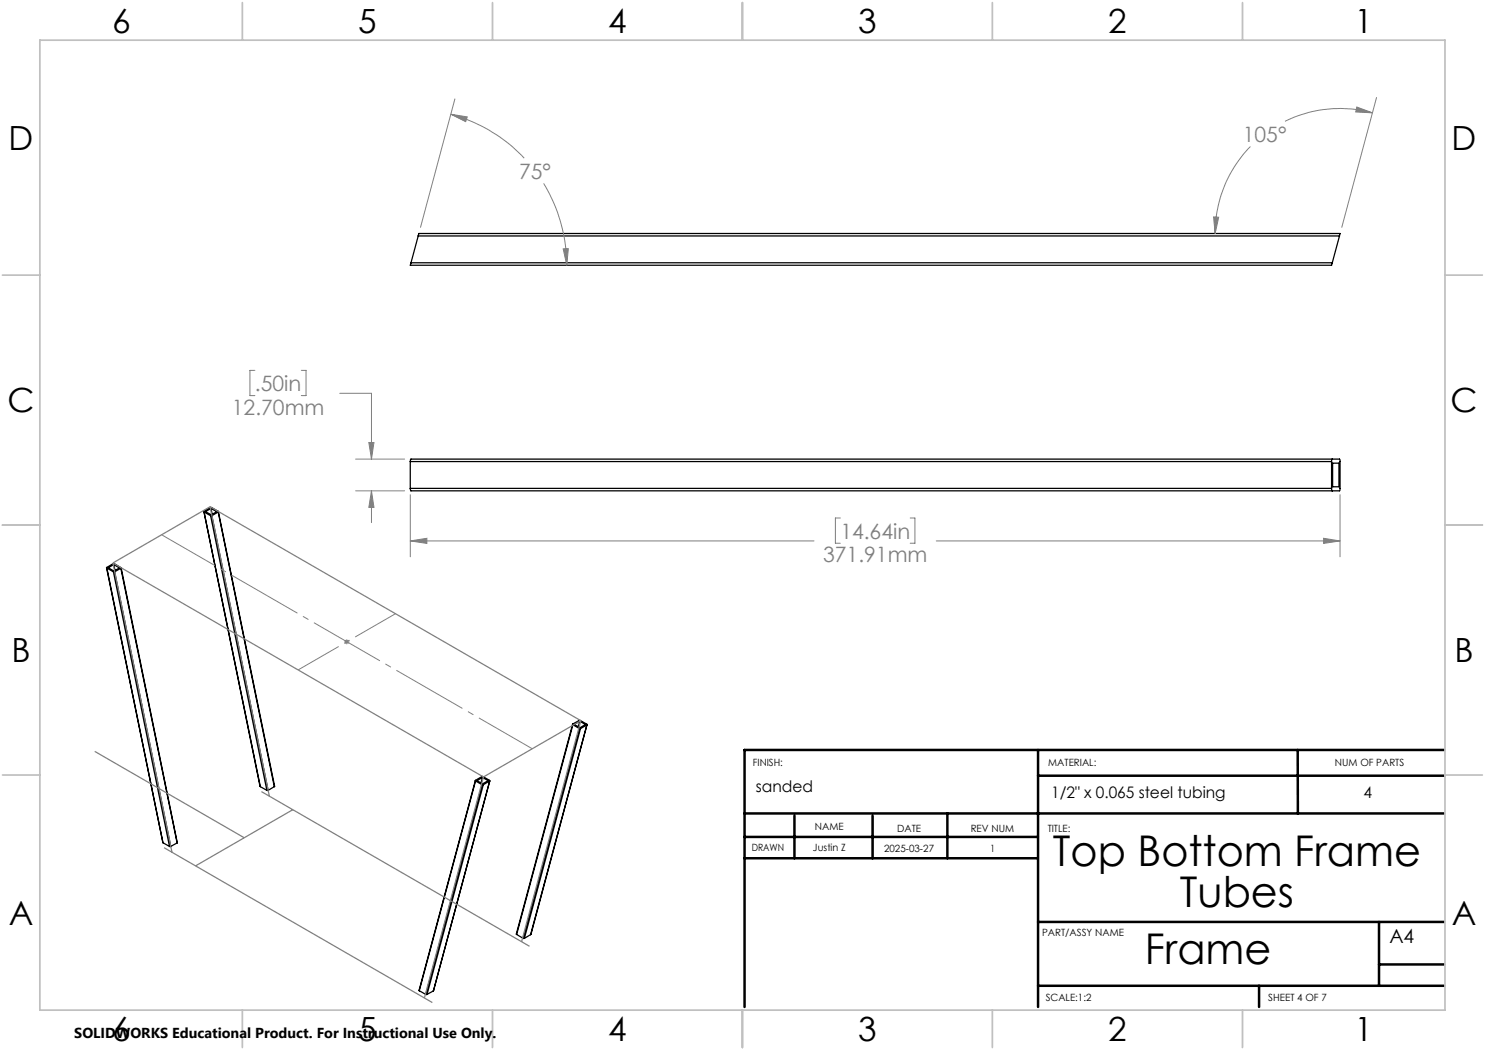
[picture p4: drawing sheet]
<svg xmlns="http://www.w3.org/2000/svg" width="297mm" height="210mm" viewBox="0 0 297 210" stroke-linecap="round" stroke-linejoin="round" font-family="sans-serif">
<g fill="none" stroke="#000" stroke-width=".25">
<path d="M82.2 52.6l-.1 .4h184.2l.2-.4M82.2 52.6h184.3M83.6 47.2l.1-.5h184.3l-.1 .5M83.6 47.2h184.3M83.6 47.2l-1.4 5.4M267.9 47.2l-1.4 5.4M82.1 92.3l.1-.5h185.7l.1 .2v6l-.1 .2h-185.7l-.1-.5M82.1 97.7h184.2M82.1 92.3v5.4M82.1 92.3h184.2M266.3 97.7l.2 .5M266.3 92.3v5.4"/>
<path d="M266.5 91.8l-.2 .5M266.5 92.6h1.3v4.8h-1.3zM21.3 113.6l11.3 54.9M21.7 113.6l1.1-.7 1.1 .7-1.1 .6zM22.7 114.4h.2M22.7 114.4l11.2 54.9M22.8 112.9l.2 1.2M22.9 114.4l11.2 54.9M24.2 113.7v-.2l-1.3-.8h-.3l-1.3 .8 1.4 .9M24.2 113.7l11.2 54.9M24.2 113.7l-1.3 .7M24.2 113.6l11.2 55"/>
<path d="M40.8 102.3l11.3 55M40.8 102.4v-.1l1.3-.8 1.5 .8v.1M40.8 102.4l11.3 54.9M40.8 102.4l1.3 .7M41.1 102.3l1.1-.6 1.2 .6-1.1 .7zM42.1 103.1h.3M42.1 103.1l11.3 55M42.2 101.7l.2 1.2M42.4 103.1l11.2 55M43.6 102.4l11.3 54.9M43.6 102.4l-1.2 .7M43.7 102.3l11.2 55"/>
<path d="M52.1 157.3l1.3 .8M53.4 158.1h.2M54.9 157.3l-1.3 .8M95.1 156.1l-11.2 42M95.1 156.2v-.1l1.3-.8 1.6 .8-1.3 .8M95.1 156.2l1.3 .7M95.1 156.2l-11.2 41.9M95.4 156.1l1.1-.6 1.1 .6-1.1 .7zM96.4 156.9h.3M96.4 156.9l-11.2 42M96.5 155.5l-.3 1.1M96.7 156.9l-11.3 42"/>
<path d="M98 156.2l-11.3 42M114.5 144.9l-11.2 42M114.6 144.9l-.1-.1 1.5-.7 1.4 .7v.2M114.6 144.9l1.3 .8M114.6 144.9l-11.3 42M114.8 144.9l1.2-.7 1.1 .7-1.1 .6zM115.9 145.7h.2M115.9 145.7l-11.3 42M116 144.2l-.4 1.2M116.1 145.7l-11.2 42M117.4 145l-1.3 .7M117.4 145l-11.3 41.9"/>
<path d="M117.4 144.9l-11.3 42M32.6 168.5h.1M32.6 168.5l1.3 .8M33.9 169.3h.2M35.4 168.6l-1.3 .7M83.9 198.1l1.3 .8M85.2 198.9h.2M86.7 198.2l-1.3 .7M86.7 198.1v.1M103.3 186.9l1.3 .8M104.6 187.7h.3M106.1 186.9l-1.2 .8"/>
</g>
<g fill="none" stroke="#808080" stroke-width=".2">
<path d="M91 19.8l-6.9 25.7M275.3 19.5l-6.9 26M90.2 22.9l3.3 .5-.4 .9zM90.2 22.9a31 31 0 0 1 14.6 8.7M108.7 36.7a31.7 31.7 0 0 1 4.6 16.3M250.1 29.3a24.7 24.7 0 0 0-7.1 17.4M271.4 21.4l3.1 1.2-3.4-.2zM274.5 22.6a25 25 0 0 0-17.5 1.7M112.6 49.8l1.1-.1-.4 3.3zM242.7 43.4l1 .1-.7 3.2zM51 74.1h-1v5h1M60.3 74.1h.9v5h-.9"/>
<path d="M67.9 78.7h6.4v13.1M71.1 91.8h9.8M71.1 98.2h9.8M73.8 88.5h1l-.5 3.3zM74.3 98.2l.5 3.3h-1zM74.3 98.2v6.3M82.1 98.9v12.5M268 98.9v12.5M82.1 108.2l3.3-.5v1zM82.1 108.2h80.7M168.1 103.6h-1v5h1M182 103.6h1v5h-1"/>
<path d="M187.3 108.2h80.7M264.7 107.7l3.3 .5-3.3 .5zM68.9 128.4h1M69 128l.7 .7M69.4 127.9v1M69.7 128l-.7 .7"/>
</g>
<path d="M106.5 149.8l-74.2-42.8" fill="none" stroke="#808080" stroke-width=".2" stroke-dasharray="15.2 1.3 1.3 1.3" stroke-dashoffset="2.9" stroke-linecap="butt"/>
<path d="M59.7 134l19.4-11.3" fill="none" stroke="#808080" stroke-width=".2" stroke-dasharray="15.2 1.3 1.3 1.3" stroke-dashoffset="5.9" stroke-linecap="butt"/>
<path d="M22.6 112.6l11.8 57.9M22.6 112.6l74.1 42.8M42 101.3l-19.4 11.3M42 101.3l74.2 42.8M42 101.3l11.9 57.9M18.9 150.3l30 17.3M52.3 158.3l53.6 31M96.7 155.4l-11.8 44.2M116.2 144.1l-19.5 11.3M116.2 144.1l-11.9 44.2M32.8 169.5l53.7 31M58.6 161.9l-19.5 11.3" fill="none" stroke="#808080" stroke-width=".25"/>
<g fill="none" stroke="#000" stroke-width=".5">
<path d="M207.6 150v51.4M207.6 155.1h81.2M259.5 150l.1 12.7M288.8 150h-139.9v51.4M148.9 162.7h139.9M148.9 171.7h58.6M148.9 167.4h58.7M158.9 163.2v8.5M174.5 163.2v8.5M189.5 162.7v9M207.6 197.2h81.2M207.6 184.4h81.2"/>
<path d="M251.8 197.2v4.2M275.8 184.4v12.8M275.8 192.9h13"/>
</g>
<g fill="none" stroke="#c0c0c0" stroke-width=".35">
<path d="M8 8h281v194h-281zM48.5 .5v7.5M98.5 .5v7.5M148.5 .5v7.5M198.5 .5v7.5M248.5 .5v7.5M.5 55h7.5M289 55h7.5M.5 105h7.5M289 105h7.5M.5 155h7.5M289 155h7.5"/>
<path d="M48.5 202v7.5M98.5 202v7.5M148.5 202v7.5M198.5 202v7.5M248.5 202v7.5"/>
</g>
<path d="M112.6 49.8l1.1-.1-.4 3.3zM90.2 22.9l3.3 .5-.4 .9zM271.4 21.4l3.1 1.2-3.4-.2zM242.7 43.4l1 .1-.7 3.2zM82.1 108.2l3.3-.5v1zM264.7 107.7l3.3 .5-3.3 .5zM73.8 88.5h1l-.5 3.3zM74.3 98.2l.5 3.3h-1z" fill="#808080"/>
<g font-size="8.5">
<text x="210.6" y="173.3">Top Bottom Frame</text>
<text x="236" y="181.4">Tubes</text>
<text x="229" y="192.7">Frame</text>
</g>
<g font-size="6.7">
<text x="22.4" y="6.6">6</text>
<text x="71.7" y="6.6">5</text>
<text x="121.7" y="6.6">4</text>
<text x="171.7" y="6.6">3</text>
<text x="221.7" y="6.6">2</text>
<text x="270.9" y="6.6">1</text>
<text x="1.7" y="29.9">D</text>
<text x="290.3" y="29.9">D</text>
<text x="1.5" y="82.4">C</text>
<text x="290.1" y="82.4">C</text>
<text x="2.3" y="132.4">B</text>
<text x="290.9" y="132.4">B</text>
<text x="1.7" y="184.9">A</text>
<text x="290.3" y="184.9">A</text>
<text x="22.4" y="208.2">6</text>
<text x="71.7" y="208.2">5</text>
<text x="121.7" y="208.2">4</text>
<text x="171.7" y="208.2">3</text>
<text x="221.7" y="208.2">2</text>
<text x="270.9" y="208.2">1</text>
</g>
<g font-size="4.2" fill="#808080">
<text x="248.6" y="28.4">105°</text>
<text x="103.8" y="35.7">75°</text>
<text x="46.4" y="82.9">12.70mm</text>
<text x="51" y="78.2">.50in</text>
<text x="168.1" y="107.7">14.64in</text>
<text x="164.6" y="112.5">371.91mm</text>
</g>
<text font-size="3.9" x="277.9" y="188.5">A4</text>
<g font-size="3.2">
<text x="151.2" y="158.5">sanded</text>
<text x="210.2" y="159.6">1/2&quot; x 0.065 steel tubing</text>
<text x="272.7" y="159.6">4</text>
</g>
<text font-size="2.9" x="14.9" y="207.6">SOLIDWORKS Educational Product. For Instructional Use Only.</text>
<g font-size="2">
<text x="150.6" y="153.2">FINISH:</text>
<text x="209.7" y="153.2">MATERIAL:</text>
<text x="267" y="153.2">NUM OF PARTS</text>
<text x="163" y="166.1">NAME</text>
<text x="179.4" y="166.3">DATE</text>
<text x="194.1" y="166.3">REV NUM</text>
<text x="209.5" y="166.3">TITLE:</text>
<text x="150.3" y="170.1">DRAWN</text>
<text x="162.6" y="170.1">Justin Z</text>
<text x="176.8" y="170.4">2025-03-27</text>
<text x="198" y="170.4">1</text>
<text x="208.4" y="187.1">PART/ASSY NAME</text>
<text x="209.2" y="200.3">SCALE:1:2</text>
<text x="253.7" y="200.3">SHEET 4 OF 7</text>
</g>
</svg>
